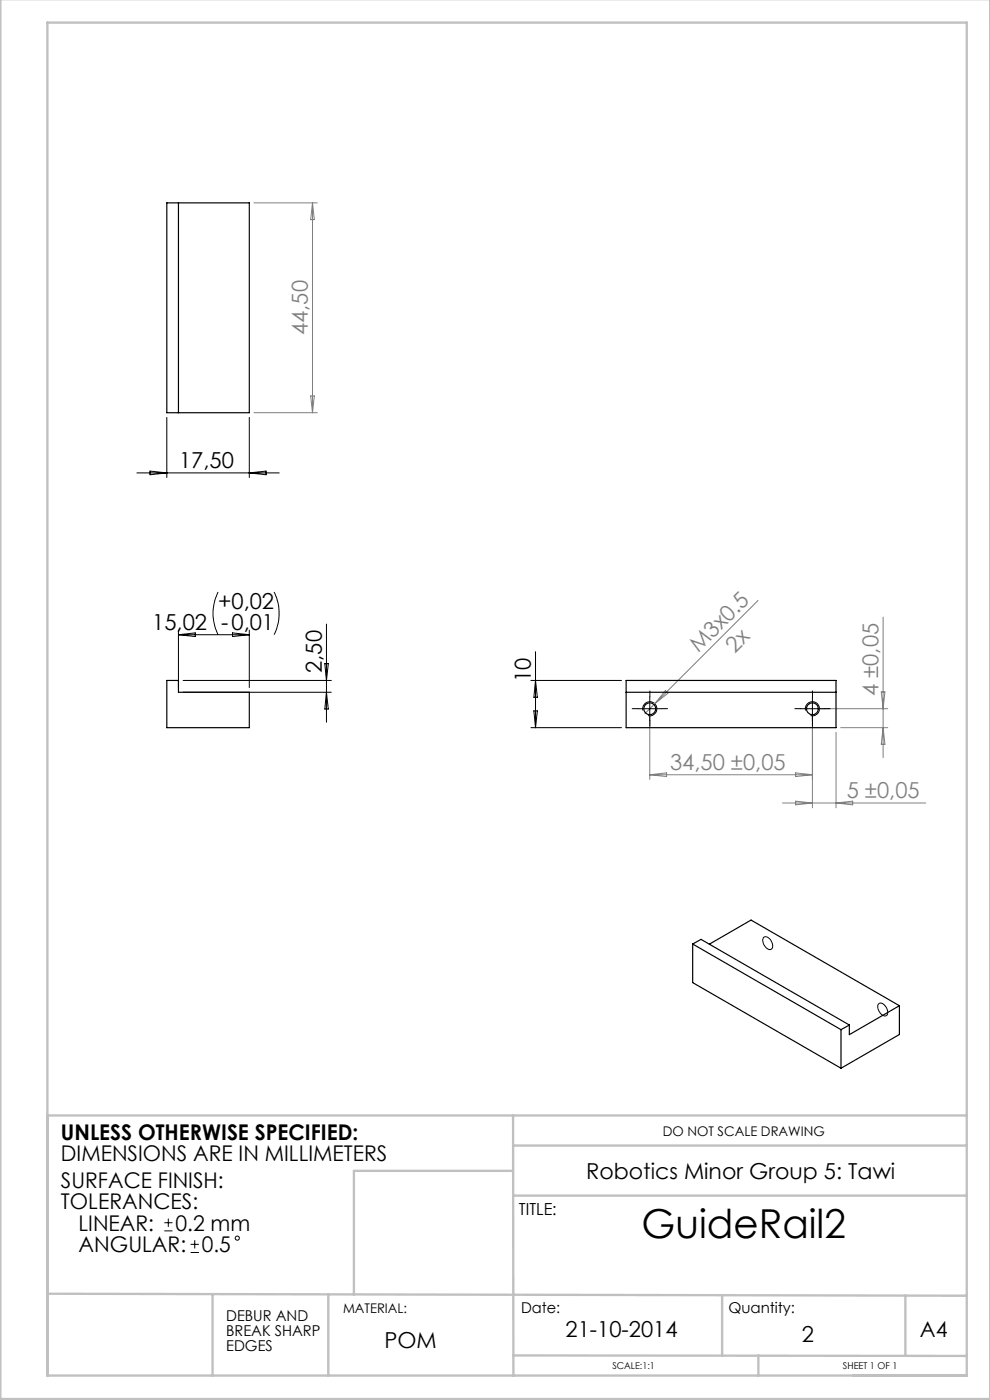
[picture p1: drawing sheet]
<svg xmlns="http://www.w3.org/2000/svg" width="210mm" height="297mm" viewBox="0 0 210 297" stroke-linecap="round" stroke-linejoin="round" font-family="sans-serif">
<g fill="none" stroke="#000" stroke-width=".21">
<path d="M31.8 99.9l3.6 .4-3.6 .4zM35.4 88.5v12.8M52.9 88.5v12.8M29 100.3h30.2M52.9 100.3l3.5-.4v.8zM37.9 133.7v12.2M37.9 134.7h15M37.9 134.7l3.5-.4v.7zM46.2 125.6a10.2 10.2 0 0 0 0 9.1M49.3 134.3l3.6 .4-3.6 .3zM52.9 133.7v12.2M58.1 125.6a10.2 10.2 0 0 1 0 9.1"/>
<path d="M69.3 132.4v20.8M113.6 138.3v16.1M38.8 144.4h31.5M38.8 146.9h31.5M68.9 140.8h.7l-.3 3.6zM69.3 146.9l.3 3.5h-.7zM112.6 154.4h19.2M112.6 144.4h19.2M113.2 150.8h.8l-.4 3.6zM113.6 144.4l.4 3.5h-.8zM135.3 150.4h5M136.4 150.7a1.5 1.5 0 0 1 1.3-1.8 1.5 1.5 0 0 1 1.6 1.6 1.5 1.5 0 0 1-1.9 1.3"/>
<path d="M137.8 147.8v5.1M169.8 150.4h5M170.9 150.7a1.5 1.5 0 0 1 1.3-1.8 1.5 1.5 0 0 1 1.6 1.6 1.5 1.5 0 0 1-1.9 1.3M172.3 147.8v5.1M162 198.9a1.44 1.44 0 0 1 1.8 1.3l.1 .1a.78 .78 0 0 1-.3 1.1 .78 .78 0 0 1-1.1-.4 1.85 1.85 0 0 1-.5-2.1zM186.4 212.9a1.42 1.42 0 0 1 1.8 1.3 .79 .79 0 0 1-.1 1.2 .79 .79 0 0 1-1.2-.3 1.77 1.77 0 0 1-.5-2.2zM34.9 259.4h1.7M35.7 258.5v1.8M34.9 261.1h1.7M40.4 265.7h1.8M40.4 264h1.8M41.3 263.1v1.8"/>
<circle cx="50.3" cy="262.7" r=".44"/>
</g>
<g fill="none" stroke="#c0c0c0" stroke-width=".5">
<path d="M.1 -.1v296.9h209.9v-296.9M10.1 236.6h195M108.8 236.6l.1 55.3M108.8 253.6h96.3M108.8 248.4h-33.7v26.2M108.9 243h96.2M10.1 274.5l195 .4M45.1 274.5v17.3M69.6 274.6v17.2M153.2 274.8v12.8M192.1 274.8v12.7M10.1 291.8h195v-287h-195v287.1"/>
<path d="M108.9 287.5l96.2 .2M160.9 287.5v4.3"/>
</g>
<g fill="none" stroke="#808080" stroke-width=".21">
<path d="M53.9 43h13.4M66.3 43v44.6M66.3 43l.4 3.6h-.8zM53.9 87.6h13.4M65.9 84h.8l-.4 3.6zM160.8 127.4l-24 24M187.3 130.9v29.8M137.8 151.4v13.9M141.1 146.5l.6 .6-2.8 2.2zM172.3 151.4v20M173.3 150.4h15M177.3 155.4v16"/>
<path d="M178.3 154.4h10M186.9 146.8h.8l-.4 3.6zM187.3 154.4l.4 3.5h-.8zM137.8 164.4h34.5M137.8 164.4l3.6-.4v.7zM166 170.4h30.4M168.8 164l3.5 .4-3.5 .3zM168.8 170l3.5 .4-3.5 .3zM177.3 170.4l3.6-.4v.7z"/>
</g>
<path d="M135.3 150.3h-1.2M137.8 147.8v-1.2M137.8 152.8v1.3M140.3 150.3h1.3M169.8 150.3h-1.2M172.3 147.8v-1.2M172.3 152.8v1.3M174.8 150.3h1.3" fill="none" stroke="#000" stroke-width=".21" stroke-dasharray="15.2 1.3 1.3 1.3"/>
<g fill="none" stroke="#000" stroke-width=".25">
<path d="M35.4 43h17.5v44.6h-17.5zM37.9 43v44.6M35.4 144.4h2.5v2.5h15v7.5h-17.5zM132.8 144.4h44.5v10h-44.5zM132.8 146.9h44.5M146.9 200.3l31.5 18.1M146.9 200.3l1.8-1 31.5 18.1M146.9 200.3v8.2l31.5 18.1M150.5 200.3l8.8-5.1 31.5 18.2M178.4 218.4v8.2M180.2 217.4l-1.8 1M190.8 213.4v6.1l-12.4 7.1"/>
<path d="M190.8 213.4l-10.6 6.1v-2.1"/>
<circle cx="137.8" cy="150.4" r="1.24"/>
<circle cx="172.3" cy="150.4" r="1.24"/>
</g>
<text font-size="8.5" x="136.1" y="262.6">GuideRail2</text>
<g font-size="4.7" fill="#808080">
<text x="65.3" y="71.1" transform="rotate(-90 65.3 71.1)">44,50</text>
<text x="148.2" y="138.6" transform="rotate(-45 148.2 138.6)">M3x0.5</text>
<text x="155.9" y="138.7" transform="rotate(-45 155.9 138.7)">2x</text>
<text x="186.3" y="147.7" transform="rotate(-90 186.3 147.7)">4 ±0,05</text>
<text x="142.1" y="163.3">34,50 ±0,05</text>
<text x="179.6" y="169.3">5 ±0,05</text>
</g>
<g font-size="4.7">
<text x="38" y="99.3">17,50</text>
<text x="46.3" y="129.1">+0,02</text>
<text x="32.3" y="133.6">15,02 -0,01</text>
<text x="68.3" y="142.7" transform="rotate(-90 68.3 142.7)">2,50</text>
<text x="112.6" y="144.7" transform="rotate(-90 112.6 144.7)">10</text>
<text x="124.3" y="250.1">Robotics Minor Group 5: Tawi</text>
<text x="81.5" y="286">POM</text>
<text x="120" y="283.6">21-10-2014</text>
<text x="170.1" y="284.6">2</text>
</g>
<g font-size="4.6">
<text x="12.9" y="241.7">UNLESS OTHERWISE SPECIFIED:</text>
<text x="12.9" y="246.3">DIMENSIONS ARE IN MILLIMETERS</text>
<text x="12.9" y="251.9">SURFACE FINISH:</text>
<text x="12.9" y="256.5">TOLERANCES:</text>
<text x="16.7" y="261.1">LINEAR:</text>
<text x="37.2" y="261.1">0.2 mm</text>
<text x="16.7" y="265.7">ANGULAR:</text>
<text x="42.8" y="265.7">0.5</text>
<text x="195.1" y="283.6">A4</text>
</g>
<text font-size="3.5" x="110.1" y="257.8">TITLE:</text>
<g font-size="3.2">
<text x="48" y="280.2">DEBUR AND</text>
<text x="110.6" y="278.5">Date:</text>
<text x="154.5" y="278.5">Quantity:</text>
<text x="48" y="283.4">BREAK SHARP</text>
<text x="48" y="286.6">EDGES</text>
</g>
<g font-size="2.8">
<text x="140.6" y="240.9">DO NOT SCALE DRAWING</text>
<text x="72.8" y="278.5">MATERIAL:</text>
</g>
<g font-size="2">
<text x="129.9" y="290.5">SCALE:1:1</text>
<text x="178.8" y="290.5">SHEET 1 OF 1</text>
</g>
</svg>
